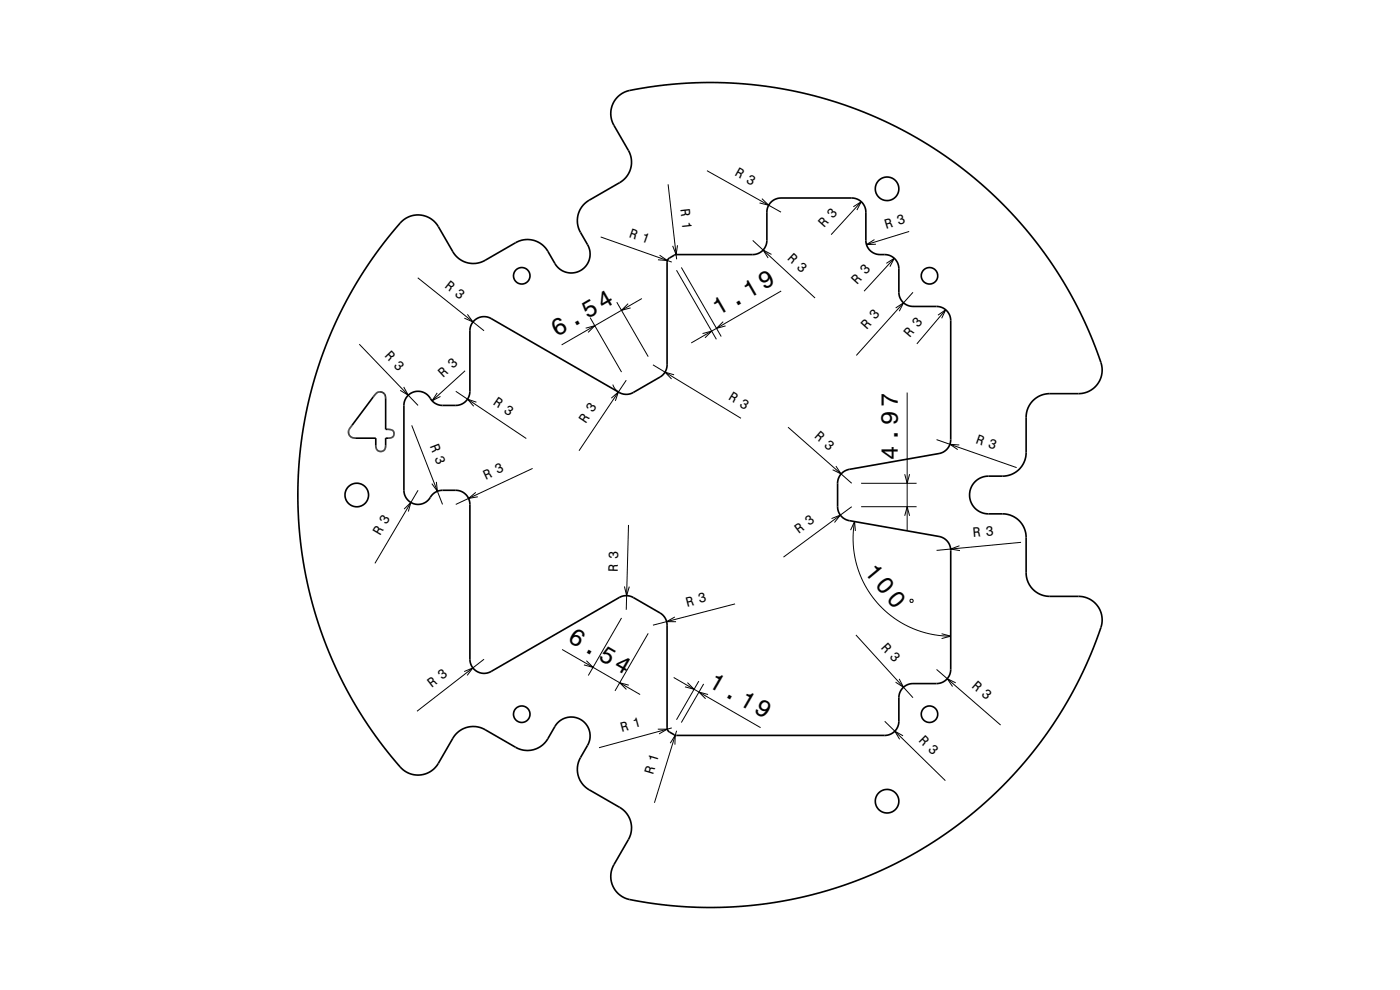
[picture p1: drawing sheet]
<svg xmlns="http://www.w3.org/2000/svg" width="297mm" height="210mm" viewBox="0 0 297 210" stroke-linecap="round" stroke-linejoin="round" font-family="sans-serif">
<g fill="none" stroke="#000" stroke-width=".21">
<path d="M141.7 39.1l1.8 15.9M150 36.2l15.7 8.8M88.6 58.9l14.1 11.3M127.4 50.3l15.1 5.3M139.9 54.1l1.7 1.2-2-.2M143.5 57.3l8.5 14.7M143.7 52l-.3 2-.7-1.9M144.5 56.7l8.5 14.7M159.7 51l13.2 12.2M161.6 42.1l1.5 1.4-2-.5M163.7 54l-1.8-1 1.1 1.7M181 43.9l1.7-1.1-.9 1.8"/>
<path d="M182.7 42.8l-6.4 7M185.5 50.8l-1.7 1.1 2-.1M188 55.9l1.7-1.1-.9 1.8M189.7 54.8l-6.4 7M192.9 49.1l-9.1 2.8M76.2 73l12.5 13M98.7 78.6l-7 6.4M99.2 66.7l1.1 1.6-1.8-.8M124.3 69.6l1.9-.5-1.4 1.4M125.2 67.4l6.7 11.5M130.8 64.1l6.7 11.6M133.3 64.4l-1.5 1.4 2-.5"/>
<path d="M136.2 63.3l-17.1 9.9M138.5 77.4l18.7 11.3M143 79.5l-1.9-.6 1.4 1.5M149 70.8l2-.6-1.4 1.5M153.4 68.2l-1.4 1.4 1.9-.5M165.7 61.7l-19.1 11M190 65.3l1.7-1.1-.9 1.8M193.7 62l-12 13.4M199 66.9l1.6-1.2-.8 1.8M200.6 65.7l-6.1 7.2M85.6 82.1l1 1.7-1.7-1M87.3 90.2l6.6 16.8"/>
<path d="M92.7 83.3l-1 1.7 1.7-.9M96.7 83l14.9 10M101.1 85.3l-1.9-.6 1.3 1.5M113 99.4l-16.3 7.6M129.7 84.5l1.5-1.4-.7 1.9M130 81.6a2.99 2.99 0 0 0 1.4 1.7M132.9 80.7l-10.1 14.9M167.2 90.6l13.5 11.9M177.3 98.9l1.1 1.6-1.8-.9M192.4 83.3v29.2M198.7 93.3l17 5.9M203.5 94.4l-2-.2 1.7 1.2"/>
<path d="M85.7 108l1.5-1.4-.6 1.9M88.7 104l-9.2 15.5M92.6 102.2l.2 2-1.2-1.6M100.9 104.4l-1.5 1.3 2-.3M133.3 111.4l-.4 17.9M176.4 110l1.9-.7-1.3 1.5M180.4 112.5l.9-1.9 .2 2M180.7 107.5l-14.5 10.7M181.3 110.6l-.3 2.3v2.5l.2 2 .5 2.4 .9 2.4 .8 1.8 1 1.7 1.4 1.8 1.5 1.6 1.9 1.7 1.9 1.2 2 1.1 2.1 .8 1.9 .5 2.4 .4 2.2 .1M182.7 107.5h11.7M182.7 102.5h11.7M191.9 100.6l.5 1.9 .6-1.9"/>
<path d="M191.9 109.4l.5-1.9 .6 1.9M203.5 115.8l-1.8 .7 1.9 .3M216.6 115l-17.9 1.8M102.7 139.8l-14.2 11.1M119.2 137.8l16.6 9.5M131.9 131.1l-7.1 12.2M132.5 124.4l.4 2 .6-2M137.5 134.3l-7 12.3M143.2 130.9l-1.8 1h2M155.9 128.1l-17.4 4.5M181.6 134.7l12.1 13.3M193.1 127.3l.5-.2 .1 .2v.3l-.2 .2h-.3z"/>
<path d="M199.8 134.4l1.9 .5-1.9 .6M98.5 142.5l1.8-.8-1.2 1.6M124.4 140.1l1.4 1.5-1.9-.6M133.4 145.3l-1.9-.5 1.4 1.4M139.6 154.7h2l-1.8 1M142.2 157.6l1-1.6v2M142.5 154.4l-15.4 4.2M142.9 143.7l18.4 10.7M143.5 155l-4.7 15.3M145.8 144.8l1.4 1.4-1.9-.5M148.2 144.5l-4.7 8.2M149.3 145.1l-4.8 8.2"/>
<path d="M150.2 147.3l-1.9-.5 1.4 1.4M187.7 153l12.9 12.6M190.8 144l.9 1.8-1.7-1.1M191.6 156.1l-1.8-1 1 1.7M198.7 142l13.6 11.8M202.7 144.8l-1.7-.8 1.1 1.6"/>
</g>
<g fill="none" stroke="#000" stroke-width=".35">
<path d="M85.1 47.1a5 5 0 0 1 7.9 1l3.2 5.5a5 5 0 0 0 6.7 1.6l6.6-3.8a5 5 0 0 1 6.7 1.9l1.7 2.8a4 4 0 0 0 5.4 1.2 4 4 0 0 0 1.4-5.4l-1.6-2.7a5 5 0 0 1 1.9-6.7l6.7-3.9a5 5 0 0 0 1.6-6.7l-3.2-5.5a5.1 5.1 0 0 1 4.5-7.4l7.9-1.1 7.3-.4 7.5 .2 7.7 1 7.8 1.6 7.4 2.3 7.1 3 7.2 3.6 6.3 4.1 5.9 4.5 5.4 4.9 5.6 6 4.7 6.2 3.9 6.1 3.4 6.4 3.2 7.6a6.7 6.7 0 0 1 .6 5.3 5 5 0 0 1-4.7 3.2h-6.4a5 5 0 0 0-4.7 5v7.6a5 5 0 0 1-5 4.9h-3.3a4 4 0 0 0-3.7 4.1 4 4 0 0 0 4 3.9h3.1a5 5 0 0 1 4.9 5v7.8a5 5 0 0 0 5 4.7h6.4a5.1 5.1 0 0 1 4.1 7.6l-2.8 6.9-3.5 7-3.9 6.3-4.8 6.4-5.2 5.8-5.9 5.4-6.4 4.9-5.8 3.7-6.7 3.5-7.3 3.1-6.9 2.3-7.8 1.7-7.5 1-7.5 .4-7.2-.3-8.4-1a7 7 0 0 1-4.8-2 5 5 0 0 1-.6-5.8l3.2-5.5a5 5 0 0 0-1.9-6.6l-6.6-3.8a5 5 0 0 1-1.7-6.8l1.6-2.8a4 4 0 0 0-1.7-5.3 4 4 0 0 0-5.4 1.5l-1.5 2.7a5 5 0 0 1-6.8 1.7l-6.7-3.8a5 5 0 0 0-6.6 1.9l-3.2 5.5a5.1 5.1 0 0 1-8.7-.2l-4.6-5.9-4.4-6.7-3.7-7-3-7.2-2.2-7.1-1.7-7.6-1.1-7.4-.3-8.5 .4-8 1.1-7.7 1.8-7.5 2.6-7.8 3.1-7.1 3.6-6.6 4.1-6.3zM100.5 68.1a2.99 2.99 0 0 1 3.7-.5l27.4 15.8a2.99 2.99 0 0 0 2.8-.1l5.8-3.4a3 3 0 0 0 1.3-2.5v-21.9l.3-.6 1.3-.8 .4-.1h16.4a3 3 0 0 0 2.8-3v-6.2a3 3 0 0 1 3-2.8h15.2a2.99 2.99 0 0 1 2.8 3v6.3a3 3 0 0 0 3 2.7h1.2a3 3 0 0 1 2.8 3v5.3a3 3 0 0 0 3 2.7h5.2a3 3 0 0 1 2.8 3v25.4a3 3 0 0 1-2.5 2.8l-19.3 3.4a2.99 2.99 0 0 0-2.2 2.9v5.2a3 3 0 0 0 2.5 2.7l19.2 3.4a3 3 0 0 1 2.3 3v25.4a3 3 0 0 1-3 2.8h-5.3a3 3 0 0 0-2.7 3v5.2a3 3 0 0 1-3 2.8h-44.2l-.5-.1-1.2-.8-.3-.7v-22a3 3 0 0 0-1.5-2.4l-5.9-3.4a3 3 0 0 0-2.7 .1l-27.2 15.8a3 3 0 0 1-4.5-2.7v-33a3 3 0 0 0-3-2.8h-3.1a3.4 3.4 0 0 0-2.7 2 3 3 0 0 1-3.3 .8 3 3 0 0 1-1.9-2.8v-18.1a3.1 3.1 0 0 1 2.5-2.9 3.1 3.1 0 0 1 3.4 1.9 3 3 0 0 0 2.3 1.1h3a3 3 0 0 0 2.8-3v-12.9a2.99 2.99 0 0 1 .8-2zM73.9 91.6h.1M74 91.3v.1M74 91.2l-.1 .4M74 91.2h.1M74.1 91.1h-.1M74.2 90.9h.1M74.4 90.7l4.9-6.7a1.28 1.28 0 0 1 1.5-.8 1.28 1.28 0 0 1 1 1.4v6.5h.5a.99 .99 0 0 1 1.3 .9 .99 .99 0 0 1-1.3 .9h-.5v1.6a1.06 1.06 0 0 1-1 1.3 1.06 1.06 0 0 1-1.1-1.2v-1.7h-4.2a1.34 1.34 0 0 1-1.6-1.3M74.4 90.6l-.4 .6M74.5 90.5h.1M74.6 90.3h.1"/>
<circle cx="110.7" cy="58.5" r="1.75"/>
<circle cx="188.2" cy="40" r="2.5"/>
<circle cx="197.2" cy="58.5" r="1.75"/>
<circle cx="75.7" cy="105" r="2.5"/>
<circle cx="110.7" cy="151.5" r="1.75"/>
<circle cx="197.2" cy="151.5" r="1.75"/>
<circle cx="188.2" cy="170" r="2.5"/>
</g>
<g font-size="5.1">
<text x="118.1" y="71.4" transform="rotate(-30 118.1 71.4)">6.54</text>
<text x="152.4" y="67.1" transform="rotate(-30 152.4 67.1)">1.19</text>
<text x="183.2" y="121.3" transform="rotate(50 183.2 121.3)">100</text>
<text x="120.2" y="136" transform="rotate(30 120.2 136)">6.54</text>
<text x="150" y="145.5" transform="rotate(30 150 145.5)">1.19</text>
</g>
<text font-size="5" x="190.4" y="97.5" transform="rotate(-90 190.4 97.5)">4.97</text>
<g font-size="2.9">
<text x="155.8" y="37.2" transform="rotate(29 155.8 37.2)">R 3</text>
<text x="144.3" y="44.4" transform="rotate(84 144.3 44.4)">R 1</text>
<text x="133.3" y="50.2" transform="rotate(19 133.3 50.2)">R 1</text>
<text x="174.8" y="48.4" transform="rotate(-48 174.8 48.4)">R 3</text>
<text x="188" y="48.5" transform="rotate(-17 188 48.5)">R 3</text>
<text x="166.9" y="55" transform="rotate(43 166.9 55)">R 3</text>
<text x="94.2" y="60.8" transform="rotate(38 94.2 60.8)">R 3</text>
<text x="181.8" y="60.4" transform="rotate(-47 181.8 60.4)">R 3</text>
<text x="183.9" y="69.9" transform="rotate(-48 183.9 69.9)">R 3</text>
<text x="193" y="71.6" transform="rotate(-49 193 71.6)">R 3</text>
<text x="81.5" y="75.6" transform="rotate(46 81.5 75.6)">R 3</text>
<text x="94" y="80.2" transform="rotate(-42 94 80.2)">R 3</text>
<text x="104.4" y="85.8" transform="rotate(34 104.4 85.8)">R 3</text>
<text x="124.3" y="89.9" transform="rotate(-56 124.3 89.9)">R 3</text>
<text x="154.4" y="84.7" transform="rotate(31 154.4 84.7)">R 3</text>
<text x="91.2" y="94.7" transform="rotate(69 91.2 94.7)">R 3</text>
<text x="172.6" y="92.8" transform="rotate(41 172.6 92.8)">R 3</text>
<text x="206.9" y="94" transform="rotate(19 206.9 94)">R 3</text>
<text x="103.1" y="101.8" transform="rotate(-25 103.1 101.8)">R 3</text>
<text x="80.6" y="113.7" transform="rotate(-59 80.6 113.7)">R 3</text>
<text x="169.5" y="113.3" transform="rotate(-36 169.5 113.3)">R 3</text>
<text x="206.5" y="114" transform="rotate(-5 206.5 114)">R 3</text>
<text x="131.1" y="121.3" transform="rotate(-88 131.1 121.3)">R 3</text>
<text x="145.8" y="128.7" transform="rotate(-14 145.8 128.7)">R 3</text>
<text x="186.8" y="137.4" transform="rotate(48 186.8 137.4)">R 3</text>
<text x="91.6" y="145.9" transform="rotate(-38 91.6 145.9)">R 3</text>
<text x="206" y="145.7" transform="rotate(41 206 145.7)">R 3</text>
<text x="131.9" y="155.2" transform="rotate(-15 131.9 155.2)">R 1</text>
<text x="194.8" y="157.2" transform="rotate(45 194.8 157.2)">R 3</text>
<text x="138.5" y="164.4" transform="rotate(-73 138.5 164.4)">R 1</text>
</g>
</svg>
